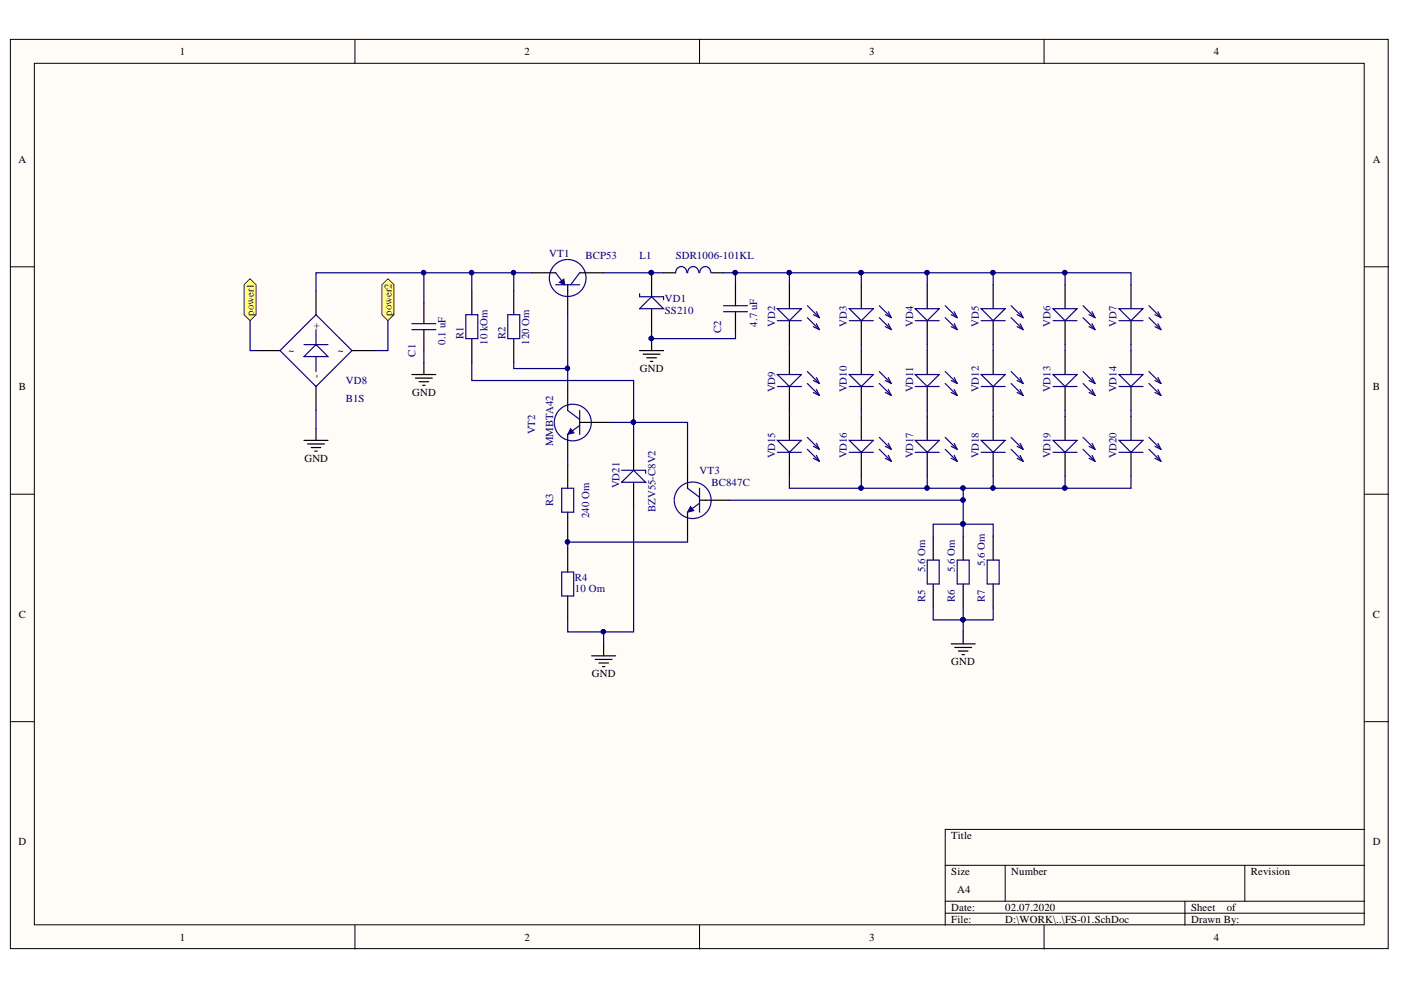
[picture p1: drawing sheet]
# Altium project FS-01.PrjPcb
1 sheet, 34 parts. Net scope: flat (ports and power ports of the same name join across sheets).
Board files: FS-00.PcbDoc, FS-00 MULTIPLATE.PcbDoc

## Sheet FS-01.SchDoc
size A4

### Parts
C1  value 0.1 uF  [CAP1206]  (hidden comment: Capacitor)
C2  value 4.7 uF  [CAP1206]  (hidden comment: Capacitor)
L1  value SDR1006-101KL  [SDR1006]  (hidden comment: coil)
R1  value 10 kOm  [RES1206]  (hidden comment: Resistor)
R2  value 120 Om  [RES1206]  (hidden comment: Resistor)
R3  value 240 Om  [RES1206]  (hidden comment: Resistor)
R4  value 10 Om  [RES1206]  (hidden comment: Resistor)
R5  value 5.6 Om  [RES1206]  (hidden comment: Resistor)
R6  value 5.6 Om  [RES1206]  (hidden comment: Resistor)
R7  value 5.6 Om  [RES1206]  (hidden comment: Resistor)
VD1  value SS210  [SMB1]  (hidden comment: Schottky)
VD2  LED  [LED_SAKURA]  (value not drawn)
VD3  LED  [LED_SAKURA]  (value not drawn)
VD4  LED  [LED_SAKURA]  (value not drawn)
VD5  LED  [LED_SAKURA]  (value not drawn)
VD6  LED  [LED_SAKURA]  (value not drawn)
VD7  LED  [LED_SAKURA]  (value not drawn)
VD8  value B1S  [db-1ms]  (hidden comment: Diode Bridge)
VD9  LED  [LED_SAKURA]  (value not drawn)
VD10  LED  [LED_SAKURA]  (value not drawn)
VD11  LED  [LED_SAKURA]  (value not drawn)
VD12  LED  [LED_SAKURA]  (value not drawn)
VD13  LED  [LED_SAKURA]  (value not drawn)
VD14  LED  [LED_SAKURA]  (value not drawn)
VD15  LED  [LED_SAKURA]  (value not drawn)
VD16  LED  [LED_SAKURA]  (value not drawn)
VD17  LED  [LED_SAKURA]  (value not drawn)
VD18  LED  [LED_SAKURA]  (value not drawn)
VD19  LED  [LED_SAKURA]  (value not drawn)
VD20  LED  [LED_SAKURA]  (value not drawn)
VD21  value BZV55-C8V2  [minimelf]  (hidden comment: Zenner)
VT1  value BCP53  [SOT223]  (hidden comment: PNP)
VT2  value MMBTA42  [SOT 23]  (hidden comment: NPN)
VT3  value BC847C  [SOT 23]  (hidden comment: NPN)

### Ports
power1, power2

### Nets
GND: C1.1 R4.1 R5.1 R6.1 R7.1 VD1.2 VD8.2(-) VD21.2
NetC1_2: C1.2 R1.2 R2.1 VD8.1(+) VT1.E
NetC2_1: C2.1 R5.2 R6.2 R7.2 VD15.1 VD16.1 VD17.1 VD18.1 VD19.1 VD20.1 VT3.B
NetC2_2: C2.2 L1.2 VD2.2 VD3.2 VD4.2 VD5.2 VD6.2 VD7.2
NetL1_1: L1.1 VD1.1 VT1.K
NetR1_1: R1.1 VD21.1 VT2.B VT3.K
NetR2_2: R2.2 VT1.B VT2.K
NetR3_1: R3.1 R4.2 VT3.E
NetR3_2: R3.2 VT2.E
NetVD2_1: VD2.1 VD9.2
NetVD3_1: VD3.1 VD10.2
NetVD4_1: VD4.1 VD11.2
NetVD5_1: VD5.1 VD12.2
NetVD6_1: VD6.1 VD13.2
NetVD7_1: VD7.1 VD14.2
NetVD8_3: VD8.3 ; port power1
NetVD8_4: VD8.4 ; port power2
NetVD9_1: VD9.1 VD15.2
NetVD10_1: VD10.1 VD16.2
NetVD11_1: VD11.1 VD17.2
NetVD12_1: VD12.1 VD18.2
NetVD13_1: VD13.1 VD19.2
NetVD14_1: VD14.1 VD20.2
